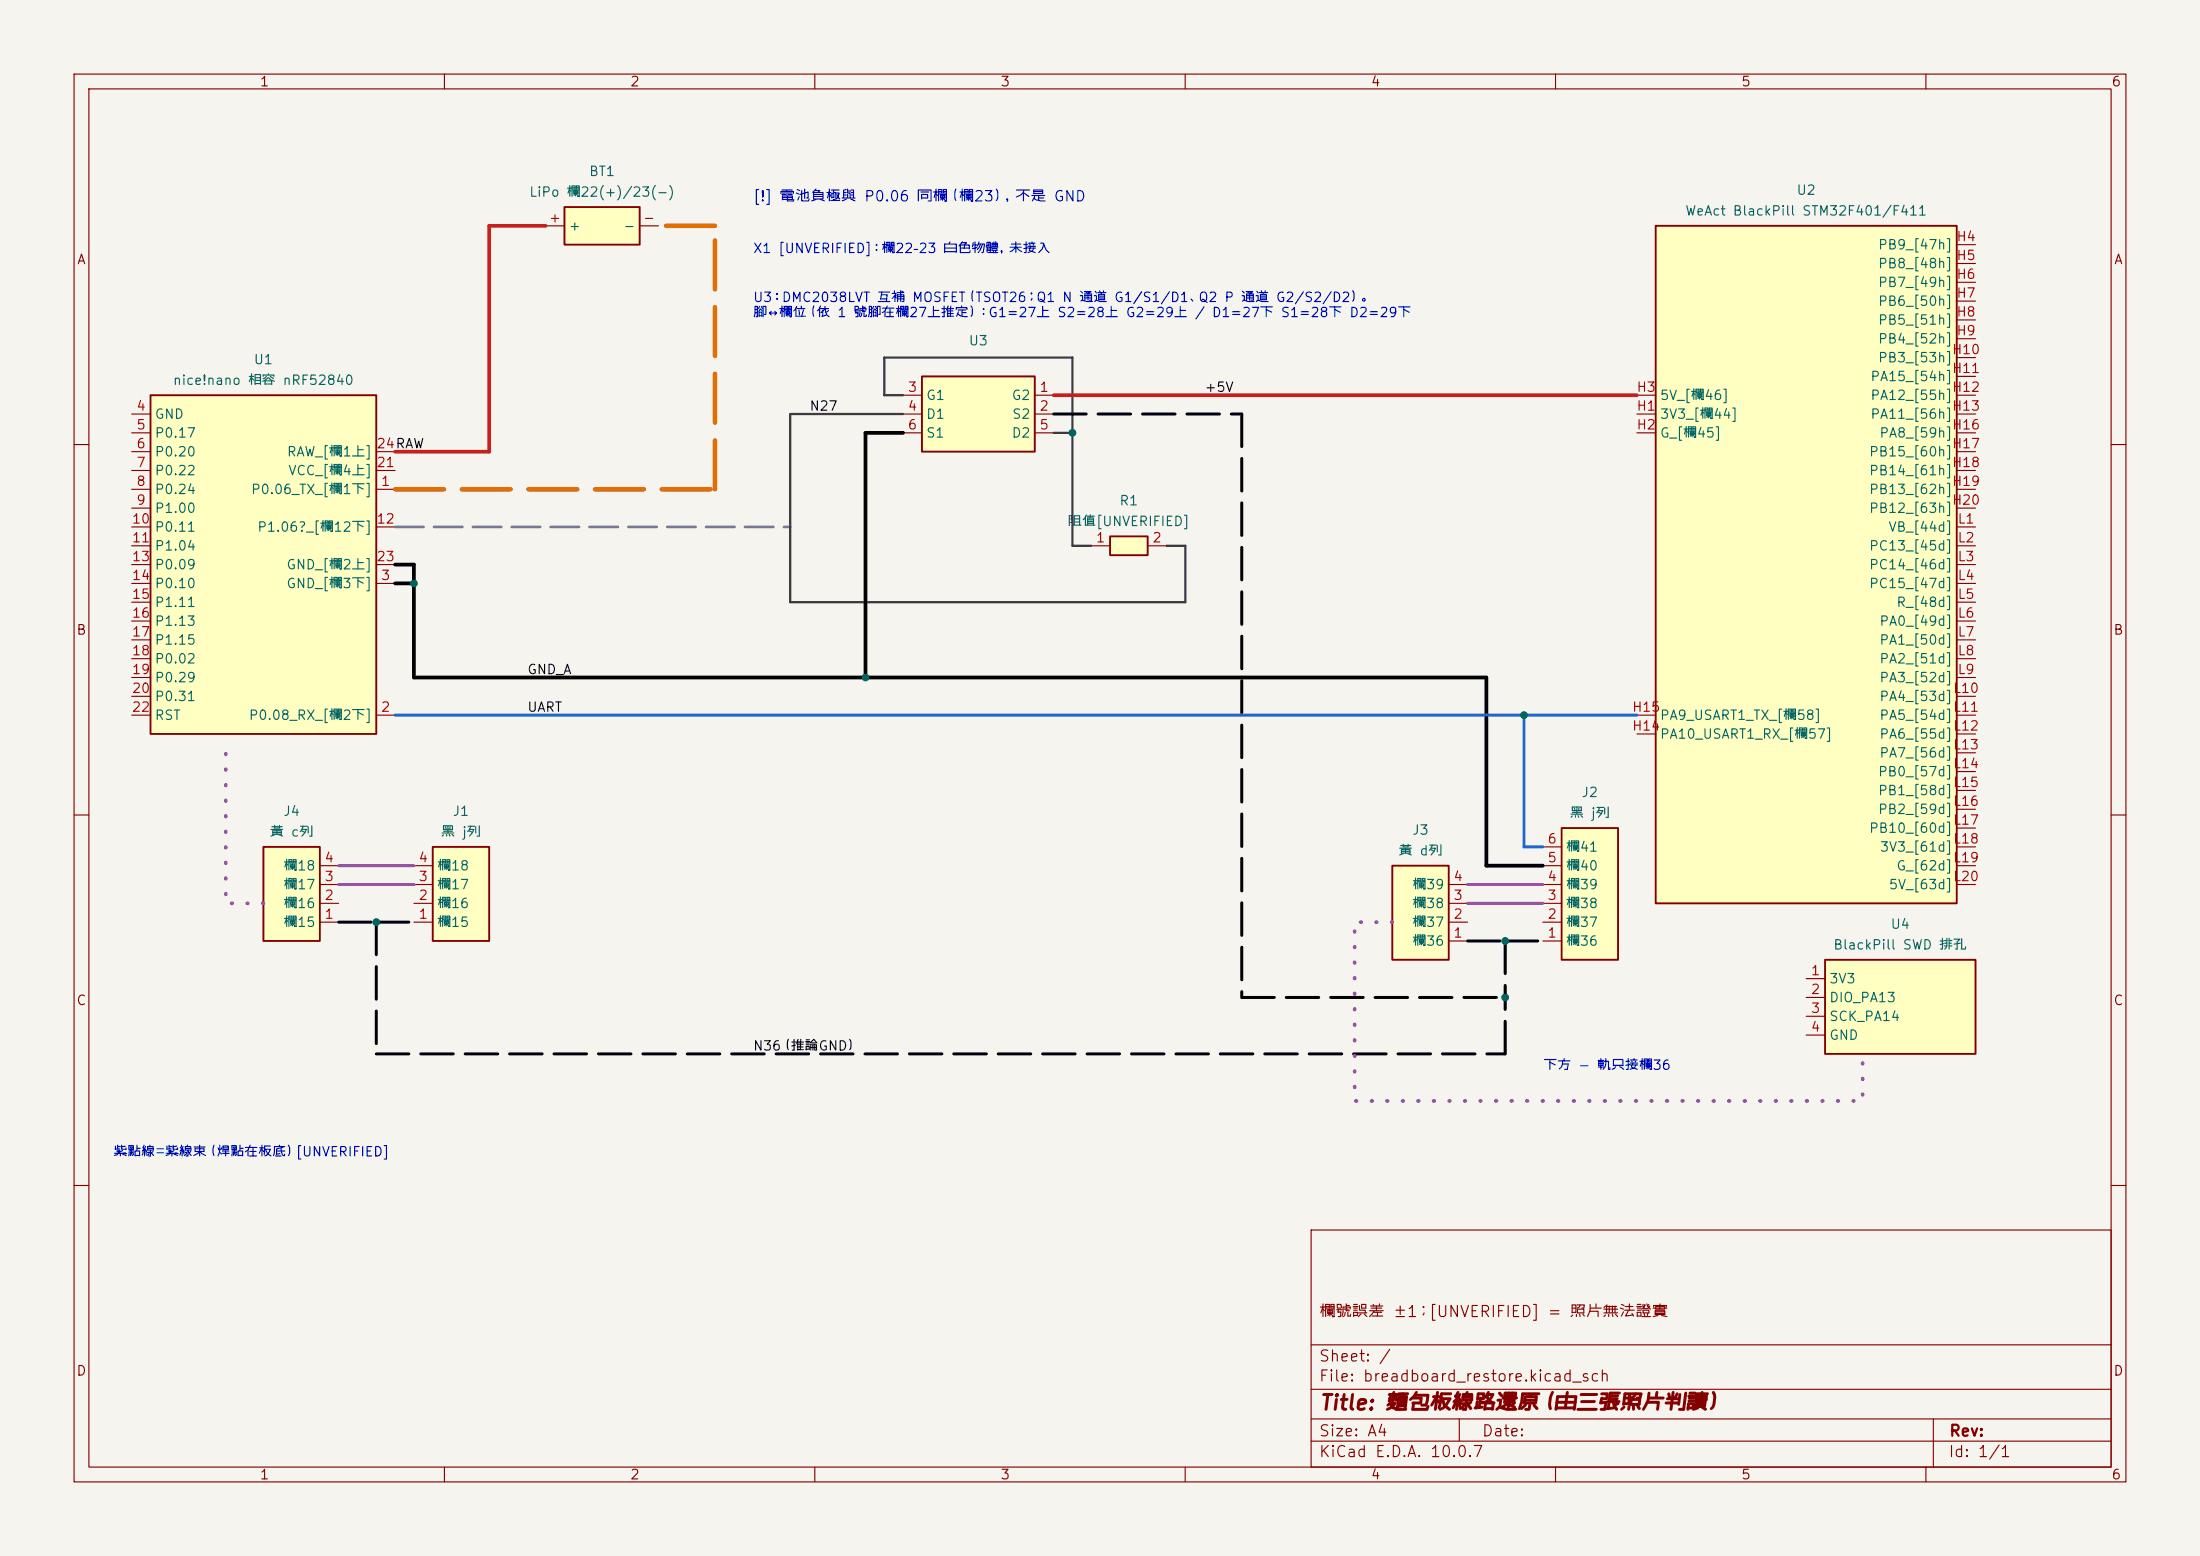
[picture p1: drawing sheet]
(kicad_sch (version 20231120) (generator "eeschema") (generator_version "8.0") (paper "A4")
(title_block (title "麵包板線路還原（由三張照片判讀）") (comment 1 "欄號誤差 ±1；[UNVERIFIED] = 照片無法證實"))
(lib_symbols
(symbol "restore:NiceNano_nRF52840" (pin_names (offset 0.508)) (exclude_from_sim no) (in_bom yes) (on_board yes)
(property "Reference" "U" (at 0 27.94 0) (effects (font (size 1.27 1.27))))
(property "Value" "NiceNano_nRF52840" (at 0 -27.94 0) (effects (font (size 1.27 1.27))))
(property "Footprint" "" (at 0 0 0) (effects (font (size 1.27 1.27)) (hide yes)))
(property "Datasheet" "" (at 0 0 0) (effects (font (size 1.27 1.27)) (hide yes)))
(symbol "NiceNano_nRF52840_0_1" (rectangle (start -15.24 22.86) (end 15.24 -22.86) (stroke (width 0.254) (type default)) (fill (type background))))
(symbol "NiceNano_nRF52840_1_1"
(pin passive line (at -17.78 20.32 0) (length 2.54) (name "GND" (effects (font (size 1.27 1.27)))) (number "4" (effects (font (size 1.27 1.27)))))
(pin passive line (at -17.78 17.78 0) (length 2.54) (name "P0.17" (effects (font (size 1.27 1.27)))) (number "5" (effects (font (size 1.27 1.27)))))
(pin passive line (at -17.78 15.24 0) (length 2.54) (name "P0.20" (effects (font (size 1.27 1.27)))) (number "6" (effects (font (size 1.27 1.27)))))
(pin passive line (at -17.78 12.7 0) (length 2.54) (name "P0.22" (effects (font (size 1.27 1.27)))) (number "7" (effects (font (size 1.27 1.27)))))
(pin passive line (at -17.78 10.16 0) (length 2.54) (name "P0.24" (effects (font (size 1.27 1.27)))) (number "8" (effects (font (size 1.27 1.27)))))
(pin passive line (at -17.78 7.62 0) (length 2.54) (name "P1.00" (effects (font (size 1.27 1.27)))) (number "9" (effects (font (size 1.27 1.27)))))
(pin passive line (at -17.78 5.08 0) (length 2.54) (name "P0.11" (effects (font (size 1.27 1.27)))) (number "10" (effects (font (size 1.27 1.27)))))
(pin passive line (at -17.78 2.54 0) (length 2.54) (name "P1.04" (effects (font (size 1.27 1.27)))) (number "11" (effects (font (size 1.27 1.27)))))
(pin passive line (at -17.78 0 0) (length 2.54) (name "P0.09" (effects (font (size 1.27 1.27)))) (number "13" (effects (font (size 1.27 1.27)))))
(pin passive line (at -17.78 -2.54 0) (length 2.54) (name "P0.10" (effects (font (size 1.27 1.27)))) (number "14" (effects (font (size 1.27 1.27)))))
(pin passive line (at -17.78 -5.08 0) (length 2.54) (name "P1.11" (effects (font (size 1.27 1.27)))) (number "15" (effects (font (size 1.27 1.27)))))
(pin passive line (at -17.78 -7.62 0) (length 2.54) (name "P1.13" (effects (font (size 1.27 1.27)))) (number "16" (effects (font (size 1.27 1.27)))))
(pin passive line (at -17.78 -10.16 0) (length 2.54) (name "P1.15" (effects (font (size 1.27 1.27)))) (number "17" (effects (font (size 1.27 1.27)))))
(pin passive line (at -17.78 -12.7 0) (length 2.54) (name "P0.02" (effects (font (size 1.27 1.27)))) (number "18" (effects (font (size 1.27 1.27)))))
(pin passive line (at -17.78 -15.24 0) (length 2.54) (name "P0.29" (effects (font (size 1.27 1.27)))) (number "19" (effects (font (size 1.27 1.27)))))
(pin passive line (at -17.78 -17.78 0) (length 2.54) (name "P0.31" (effects (font (size 1.27 1.27)))) (number "20" (effects (font (size 1.27 1.27)))))
(pin passive line (at -17.78 -20.32 0) (length 2.54) (name "RST" (effects (font (size 1.27 1.27)))) (number "22" (effects (font (size 1.27 1.27)))))
(pin passive line (at 17.78 15.24 180) (length 2.54) (name "RAW [欄1上]" (effects (font (size 1.27 1.27)))) (number "24" (effects (font (size 1.27 1.27)))))
(pin passive line (at 17.78 12.7 180) (length 2.54) (name "VCC [欄4上]" (effects (font (size 1.27 1.27)))) (number "21" (effects (font (size 1.27 1.27)))))
(pin passive line (at 17.78 10.16 180) (length 2.54) (name "P0.06 TX [欄1下]" (effects (font (size 1.27 1.27)))) (number "1" (effects (font (size 1.27 1.27)))))
(pin passive line (at 17.78 5.08 180) (length 2.54) (name "P1.06? [欄12下]" (effects (font (size 1.27 1.27)))) (number "12" (effects (font (size 1.27 1.27)))))
(pin passive line (at 17.78 0 180) (length 2.54) (name "GND [欄2上]" (effects (font (size 1.27 1.27)))) (number "23" (effects (font (size 1.27 1.27)))))
(pin passive line (at 17.78 -2.54 180) (length 2.54) (name "GND [欄3下]" (effects (font (size 1.27 1.27)))) (number "3" (effects (font (size 1.27 1.27)))))
(pin passive line (at 17.78 -20.32 180) (length 2.54) (name "P0.08 RX [欄2下]" (effects (font (size 1.27 1.27)))) (number "2" (effects (font (size 1.27 1.27)))))))
(symbol "restore:BlackPill_STM32F411" (pin_names (offset 0.508)) (exclude_from_sim no) (in_bom yes) (on_board yes)
(property "Reference" "U" (at 0 50.8 0) (effects (font (size 1.27 1.27))))
(property "Value" "BlackPill_STM32F411" (at 0 -50.8 0) (effects (font (size 1.27 1.27))))
(property "Footprint" "" (at 0 0 0) (effects (font (size 1.27 1.27)) (hide yes)))
(property "Datasheet" "" (at 0 0 0) (effects (font (size 1.27 1.27)) (hide yes)))
(symbol "BlackPill_STM32F411_0_1" (rectangle (start -20.32 45.72) (end 20.32 -45.72) (stroke (width 0.254) (type default)) (fill (type background))))
(symbol "BlackPill_STM32F411_1_1"
(pin passive line (at -22.86 22.86 0) (length 2.54) (name "5V [欄46]" (effects (font (size 1.27 1.27)))) (number "H3" (effects (font (size 1.27 1.27)))))
(pin passive line (at -22.86 20.32 0) (length 2.54) (name "3V3 [欄44]" (effects (font (size 1.27 1.27)))) (number "H1" (effects (font (size 1.27 1.27)))))
(pin passive line (at -22.86 17.78 0) (length 2.54) (name "G [欄45]" (effects (font (size 1.27 1.27)))) (number "H2" (effects (font (size 1.27 1.27)))))
(pin passive line (at -22.86 -20.32 0) (length 2.54) (name "PA9 USART1_TX [欄58]" (effects (font (size 1.27 1.27)))) (number "H15" (effects (font (size 1.27 1.27)))))
(pin passive line (at -22.86 -22.86 0) (length 2.54) (name "PA10 USART1_RX [欄57]" (effects (font (size 1.27 1.27)))) (number "H14" (effects (font (size 1.27 1.27)))))
(pin passive line (at 22.86 43.18 180) (length 2.54) (name "PB9 [47h]" (effects (font (size 1.27 1.27)))) (number "H4" (effects (font (size 1.27 1.27)))))
(pin passive line (at 22.86 40.64 180) (length 2.54) (name "PB8 [48h]" (effects (font (size 1.27 1.27)))) (number "H5" (effects (font (size 1.27 1.27)))))
(pin passive line (at 22.86 38.1 180) (length 2.54) (name "PB7 [49h]" (effects (font (size 1.27 1.27)))) (number "H6" (effects (font (size 1.27 1.27)))))
(pin passive line (at 22.86 35.56 180) (length 2.54) (name "PB6 [50h]" (effects (font (size 1.27 1.27)))) (number "H7" (effects (font (size 1.27 1.27)))))
(pin passive line (at 22.86 33.02 180) (length 2.54) (name "PB5 [51h]" (effects (font (size 1.27 1.27)))) (number "H8" (effects (font (size 1.27 1.27)))))
(pin passive line (at 22.86 30.48 180) (length 2.54) (name "PB4 [52h]" (effects (font (size 1.27 1.27)))) (number "H9" (effects (font (size 1.27 1.27)))))
(pin passive line (at 22.86 27.94 180) (length 2.54) (name "PB3 [53h]" (effects (font (size 1.27 1.27)))) (number "H10" (effects (font (size 1.27 1.27)))))
(pin passive line (at 22.86 25.4 180) (length 2.54) (name "PA15 [54h]" (effects (font (size 1.27 1.27)))) (number "H11" (effects (font (size 1.27 1.27)))))
(pin passive line (at 22.86 22.86 180) (length 2.54) (name "PA12 [55h]" (effects (font (size 1.27 1.27)))) (number "H12" (effects (font (size 1.27 1.27)))))
(pin passive line (at 22.86 20.32 180) (length 2.54) (name "PA11 [56h]" (effects (font (size 1.27 1.27)))) (number "H13" (effects (font (size 1.27 1.27)))))
(pin passive line (at 22.86 17.78 180) (length 2.54) (name "PA8 [59h]" (effects (font (size 1.27 1.27)))) (number "H16" (effects (font (size 1.27 1.27)))))
(pin passive line (at 22.86 15.24 180) (length 2.54) (name "PB15 [60h]" (effects (font (size 1.27 1.27)))) (number "H17" (effects (font (size 1.27 1.27)))))
(pin passive line (at 22.86 12.7 180) (length 2.54) (name "PB14 [61h]" (effects (font (size 1.27 1.27)))) (number "H18" (effects (font (size 1.27 1.27)))))
(pin passive line (at 22.86 10.16 180) (length 2.54) (name "PB13 [62h]" (effects (font (size 1.27 1.27)))) (number "H19" (effects (font (size 1.27 1.27)))))
(pin passive line (at 22.86 7.62 180) (length 2.54) (name "PB12 [63h]" (effects (font (size 1.27 1.27)))) (number "H20" (effects (font (size 1.27 1.27)))))
(pin passive line (at 22.86 5.08 180) (length 2.54) (name "VB [44d]" (effects (font (size 1.27 1.27)))) (number "L1" (effects (font (size 1.27 1.27)))))
(pin passive line (at 22.86 2.54 180) (length 2.54) (name "PC13 [45d]" (effects (font (size 1.27 1.27)))) (number "L2" (effects (font (size 1.27 1.27)))))
(pin passive line (at 22.86 0 180) (length 2.54) (name "PC14 [46d]" (effects (font (size 1.27 1.27)))) (number "L3" (effects (font (size 1.27 1.27)))))
(pin passive line (at 22.86 -2.54 180) (length 2.54) (name "PC15 [47d]" (effects (font (size 1.27 1.27)))) (number "L4" (effects (font (size 1.27 1.27)))))
(pin passive line (at 22.86 -5.08 180) (length 2.54) (name "R [48d]" (effects (font (size 1.27 1.27)))) (number "L5" (effects (font (size 1.27 1.27)))))
(pin passive line (at 22.86 -7.62 180) (length 2.54) (name "PA0 [49d]" (effects (font (size 1.27 1.27)))) (number "L6" (effects (font (size 1.27 1.27)))))
(pin passive line (at 22.86 -10.16 180) (length 2.54) (name "PA1 [50d]" (effects (font (size 1.27 1.27)))) (number "L7" (effects (font (size 1.27 1.27)))))
(pin passive line (at 22.86 -12.7 180) (length 2.54) (name "PA2 [51d]" (effects (font (size 1.27 1.27)))) (number "L8" (effects (font (size 1.27 1.27)))))
(pin passive line (at 22.86 -15.24 180) (length 2.54) (name "PA3 [52d]" (effects (font (size 1.27 1.27)))) (number "L9" (effects (font (size 1.27 1.27)))))
(pin passive line (at 22.86 -17.78 180) (length 2.54) (name "PA4 [53d]" (effects (font (size 1.27 1.27)))) (number "L10" (effects (font (size 1.27 1.27)))))
(pin passive line (at 22.86 -20.32 180) (length 2.54) (name "PA5 [54d]" (effects (font (size 1.27 1.27)))) (number "L11" (effects (font (size 1.27 1.27)))))
(pin passive line (at 22.86 -22.86 180) (length 2.54) (name "PA6 [55d]" (effects (font (size 1.27 1.27)))) (number "L12" (effects (font (size 1.27 1.27)))))
(pin passive line (at 22.86 -25.4 180) (length 2.54) (name "PA7 [56d]" (effects (font (size 1.27 1.27)))) (number "L13" (effects (font (size 1.27 1.27)))))
(pin passive line (at 22.86 -27.94 180) (length 2.54) (name "PB0 [57d]" (effects (font (size 1.27 1.27)))) (number "L14" (effects (font (size 1.27 1.27)))))
(pin passive line (at 22.86 -30.48 180) (length 2.54) (name "PB1 [58d]" (effects (font (size 1.27 1.27)))) (number "L15" (effects (font (size 1.27 1.27)))))
(pin passive line (at 22.86 -33.02 180) (length 2.54) (name "PB2 [59d]" (effects (font (size 1.27 1.27)))) (number "L16" (effects (font (size 1.27 1.27)))))
(pin passive line (at 22.86 -35.56 180) (length 2.54) (name "PB10 [60d]" (effects (font (size 1.27 1.27)))) (number "L17" (effects (font (size 1.27 1.27)))))
(pin passive line (at 22.86 -38.1 180) (length 2.54) (name "3V3 [61d]" (effects (font (size 1.27 1.27)))) (number "L18" (effects (font (size 1.27 1.27)))))
(pin passive line (at 22.86 -40.64 180) (length 2.54) (name "G [62d]" (effects (font (size 1.27 1.27)))) (number "L19" (effects (font (size 1.27 1.27)))))
(pin passive line (at 22.86 -43.18 180) (length 2.54) (name "5V [63d]" (effects (font (size 1.27 1.27)))) (number "L20" (effects (font (size 1.27 1.27)))))))
(symbol "restore:BlackPill_SWD_header" (pin_names (offset 0.508)) (exclude_from_sim no) (in_bom yes) (on_board yes)
(property "Reference" "U" (at 0 12.7 0) (effects (font (size 1.27 1.27))))
(property "Value" "BlackPill_SWD_header" (at 0 -10.16 0) (effects (font (size 1.27 1.27))))
(property "Footprint" "" (at 0 0 0) (effects (font (size 1.27 1.27)) (hide yes)))
(property "Datasheet" "" (at 0 0 0) (effects (font (size 1.27 1.27)) (hide yes)))
(symbol "BlackPill_SWD_header_0_1" (rectangle (start -10.16 7.62) (end 10.16 -5.08) (stroke (width 0.254) (type default)) (fill (type background))))
(symbol "BlackPill_SWD_header_1_1"
(pin passive line (at -12.7 5.08 0) (length 2.54) (name "3V3" (effects (font (size 1.27 1.27)))) (number "1" (effects (font (size 1.27 1.27)))))
(pin passive line (at -12.7 2.54 0) (length 2.54) (name "DIO PA13" (effects (font (size 1.27 1.27)))) (number "2" (effects (font (size 1.27 1.27)))))
(pin passive line (at -12.7 0 0) (length 2.54) (name "SCK PA14" (effects (font (size 1.27 1.27)))) (number "3" (effects (font (size 1.27 1.27)))))
(pin passive line (at -12.7 -2.54 0) (length 2.54) (name "GND" (effects (font (size 1.27 1.27)))) (number "4" (effects (font (size 1.27 1.27)))))))
(symbol "restore:U3_DMC2038LVT" (pin_names (offset 0.508)) (exclude_from_sim no) (in_bom yes) (on_board yes)
(property "Reference" "U" (at 0 10.16 0) (effects (font (size 1.27 1.27))))
(property "Value" "U3_DMC2038LVT" (at 0 -10.16 0) (effects (font (size 1.27 1.27))))
(property "Footprint" "" (at 0 0 0) (effects (font (size 1.27 1.27)) (hide yes)))
(property "Datasheet" "" (at 0 0 0) (effects (font (size 1.27 1.27)) (hide yes)))
(symbol "U3_DMC2038LVT_0_1" (rectangle (start -7.62 5.08) (end 7.62 -5.08) (stroke (width 0.254) (type default)) (fill (type background))))
(symbol "U3_DMC2038LVT_1_1"
(pin passive line (at -10.16 2.54 0) (length 2.54) (name "G1" (effects (font (size 1.27 1.27)))) (number "3" (effects (font (size 1.27 1.27)))))
(pin passive line (at -10.16 0 0) (length 2.54) (name "D1" (effects (font (size 1.27 1.27)))) (number "4" (effects (font (size 1.27 1.27)))))
(pin passive line (at -10.16 -2.54 0) (length 2.54) (name "S1" (effects (font (size 1.27 1.27)))) (number "6" (effects (font (size 1.27 1.27)))))
(pin passive line (at 10.16 2.54 180) (length 2.54) (name "G2" (effects (font (size 1.27 1.27)))) (number "1" (effects (font (size 1.27 1.27)))))
(pin passive line (at 10.16 0 180) (length 2.54) (name "S2" (effects (font (size 1.27 1.27)))) (number "2" (effects (font (size 1.27 1.27)))))
(pin passive line (at 10.16 -2.54 180) (length 2.54) (name "D2" (effects (font (size 1.27 1.27)))) (number "5" (effects (font (size 1.27 1.27)))))))
(symbol "restore:R1" (pin_names (offset 0.508)) (exclude_from_sim no) (in_bom yes) (on_board yes)
(property "Reference" "R" (at 0 6.35 0) (effects (font (size 1.27 1.27))))
(property "Value" "R1" (at 0 -6.35 0) (effects (font (size 1.27 1.27))))
(property "Footprint" "" (at 0 0 0) (effects (font (size 1.27 1.27)) (hide yes)))
(property "Datasheet" "" (at 0 0 0) (effects (font (size 1.27 1.27)) (hide yes)))
(symbol "R1_0_1" (rectangle (start -2.54 1.27) (end 2.54 -1.27) (stroke (width 0.254) (type default)) (fill (type background))))
(symbol "R1_1_1"
(pin passive line (at -5.08 0 0) (length 2.54) (name "" (effects (font (size 1.27 1.27)))) (number "1" (effects (font (size 1.27 1.27)))))
(pin passive line (at 5.08 0 180) (length 2.54) (name "" (effects (font (size 1.27 1.27)))) (number "2" (effects (font (size 1.27 1.27)))))))
(symbol "restore:BT1_LiPo" (pin_names (offset 0.508)) (exclude_from_sim no) (in_bom yes) (on_board yes)
(property "Reference" "BT" (at 0 7.62 0) (effects (font (size 1.27 1.27))))
(property "Value" "BT1_LiPo" (at 0 -7.62 0) (effects (font (size 1.27 1.27))))
(property "Footprint" "" (at 0 0 0) (effects (font (size 1.27 1.27)) (hide yes)))
(property "Datasheet" "" (at 0 0 0) (effects (font (size 1.27 1.27)) (hide yes)))
(symbol "BT1_LiPo_0_1" (rectangle (start -5.08 2.54) (end 5.08 -2.54) (stroke (width 0.254) (type default)) (fill (type background))))
(symbol "BT1_LiPo_1_1"
(pin passive line (at -7.62 0 0) (length 2.54) (name "+" (effects (font (size 1.27 1.27)))) (number "+" (effects (font (size 1.27 1.27)))))
(pin passive line (at 7.62 0 180) (length 2.54) (name "−" (effects (font (size 1.27 1.27)))) (number "-" (effects (font (size 1.27 1.27)))))))
(symbol "restore:J4_4pin" (pin_names (offset 0.508)) (exclude_from_sim no) (in_bom yes) (on_board yes)
(property "Reference" "J" (at 0 12.7 0) (effects (font (size 1.27 1.27))))
(property "Value" "J4_4pin" (at 0 -10.16 0) (effects (font (size 1.27 1.27))))
(property "Footprint" "" (at 0 0 0) (effects (font (size 1.27 1.27)) (hide yes)))
(property "Datasheet" "" (at 0 0 0) (effects (font (size 1.27 1.27)) (hide yes)))
(symbol "J4_4pin_0_1" (rectangle (start -3.81 7.62) (end 3.81 -5.08) (stroke (width 0.254) (type default)) (fill (type background))))
(symbol "J4_4pin_1_1"
(pin passive line (at 6.35 -2.54 180) (length 2.54) (name "欄15" (effects (font (size 1.27 1.27)))) (number "1" (effects (font (size 1.27 1.27)))))
(pin passive line (at 6.35 0 180) (length 2.54) (name "欄16" (effects (font (size 1.27 1.27)))) (number "2" (effects (font (size 1.27 1.27)))))
(pin passive line (at 6.35 2.54 180) (length 2.54) (name "欄17" (effects (font (size 1.27 1.27)))) (number "3" (effects (font (size 1.27 1.27)))))
(pin passive line (at 6.35 5.08 180) (length 2.54) (name "欄18" (effects (font (size 1.27 1.27)))) (number "4" (effects (font (size 1.27 1.27)))))))
(symbol "restore:J1_4pin" (pin_names (offset 0.508)) (exclude_from_sim no) (in_bom yes) (on_board yes)
(property "Reference" "J" (at 0 12.7 0) (effects (font (size 1.27 1.27))))
(property "Value" "J1_4pin" (at 0 -10.16 0) (effects (font (size 1.27 1.27))))
(property "Footprint" "" (at 0 0 0) (effects (font (size 1.27 1.27)) (hide yes)))
(property "Datasheet" "" (at 0 0 0) (effects (font (size 1.27 1.27)) (hide yes)))
(symbol "J1_4pin_0_1" (rectangle (start -3.81 7.62) (end 3.81 -5.08) (stroke (width 0.254) (type default)) (fill (type background))))
(symbol "J1_4pin_1_1"
(pin passive line (at -6.35 -2.54 0) (length 2.54) (name "欄15" (effects (font (size 1.27 1.27)))) (number "1" (effects (font (size 1.27 1.27)))))
(pin passive line (at -6.35 0 0) (length 2.54) (name "欄16" (effects (font (size 1.27 1.27)))) (number "2" (effects (font (size 1.27 1.27)))))
(pin passive line (at -6.35 2.54 0) (length 2.54) (name "欄17" (effects (font (size 1.27 1.27)))) (number "3" (effects (font (size 1.27 1.27)))))
(pin passive line (at -6.35 5.08 0) (length 2.54) (name "欄18" (effects (font (size 1.27 1.27)))) (number "4" (effects (font (size 1.27 1.27)))))))
(symbol "restore:J3_4pin" (pin_names (offset 0.508)) (exclude_from_sim no) (in_bom yes) (on_board yes)
(property "Reference" "J" (at 0 10.16 0) (effects (font (size 1.27 1.27))))
(property "Value" "J3_4pin" (at 0 -12.7 0) (effects (font (size 1.27 1.27))))
(property "Footprint" "" (at 0 0 0) (effects (font (size 1.27 1.27)) (hide yes)))
(property "Datasheet" "" (at 0 0 0) (effects (font (size 1.27 1.27)) (hide yes)))
(symbol "J3_4pin_0_1" (rectangle (start -3.81 5.08) (end 3.81 -7.62) (stroke (width 0.254) (type default)) (fill (type background))))
(symbol "J3_4pin_1_1"
(pin passive line (at 6.35 -5.08 180) (length 2.54) (name "欄36" (effects (font (size 1.27 1.27)))) (number "1" (effects (font (size 1.27 1.27)))))
(pin passive line (at 6.35 -2.54 180) (length 2.54) (name "欄37" (effects (font (size 1.27 1.27)))) (number "2" (effects (font (size 1.27 1.27)))))
(pin passive line (at 6.35 0 180) (length 2.54) (name "欄38" (effects (font (size 1.27 1.27)))) (number "3" (effects (font (size 1.27 1.27)))))
(pin passive line (at 6.35 2.54 180) (length 2.54) (name "欄39" (effects (font (size 1.27 1.27)))) (number "4" (effects (font (size 1.27 1.27)))))))
(symbol "restore:J2_6pin" (pin_names (offset 0.508)) (exclude_from_sim no) (in_bom yes) (on_board yes)
(property "Reference" "J" (at 0 15.24 0) (effects (font (size 1.27 1.27))))
(property "Value" "J2_6pin" (at 0 -12.7 0) (effects (font (size 1.27 1.27))))
(property "Footprint" "" (at 0 0 0) (effects (font (size 1.27 1.27)) (hide yes)))
(property "Datasheet" "" (at 0 0 0) (effects (font (size 1.27 1.27)) (hide yes)))
(symbol "J2_6pin_0_1" (rectangle (start -3.81 10.16) (end 3.81 -7.62) (stroke (width 0.254) (type default)) (fill (type background))))
(symbol "J2_6pin_1_1"
(pin passive line (at -6.35 -5.08 0) (length 2.54) (name "欄36" (effects (font (size 1.27 1.27)))) (number "1" (effects (font (size 1.27 1.27)))))
(pin passive line (at -6.35 -2.54 0) (length 2.54) (name "欄37" (effects (font (size 1.27 1.27)))) (number "2" (effects (font (size 1.27 1.27)))))
(pin passive line (at -6.35 0 0) (length 2.54) (name "欄38" (effects (font (size 1.27 1.27)))) (number "3" (effects (font (size 1.27 1.27)))))
(pin passive line (at -6.35 2.54 0) (length 2.54) (name "欄39" (effects (font (size 1.27 1.27)))) (number "4" (effects (font (size 1.27 1.27)))))
(pin passive line (at -6.35 5.08 0) (length 2.54) (name "欄40" (effects (font (size 1.27 1.27)))) (number "5" (effects (font (size 1.27 1.27)))))
(pin passive line (at -6.35 7.62 0) (length 2.54) (name "欄41" (effects (font (size 1.27 1.27)))) (number "6" (effects (font (size 1.27 1.27))))))))
(symbol (lib_id "restore:NiceNano_nRF52840") (at 35.56 76.2 0) (unit 1) (exclude_from_sim no) (in_bom yes) (on_board yes) (dnp no)
(property "Reference" "U1" (at 35.56 48.514 0) (effects (font (size 1.27 1.27))))
(property "Value" "nice!nano 相容 nRF52840" (at 35.56 51.308 0) (effects (font (size 1.27 1.27))))
(property "Footprint" "" (at 35.56 76.2 0) (effects (font (size 1.27 1.27)) (hide yes)))
(property "Datasheet" "" (at 35.56 76.2 0) (effects (font (size 1.27 1.27)) (hide yes)))
(pin "4")
(pin "5")
(pin "6")
(pin "7")
(pin "8")
(pin "9")
(pin "10")
(pin "11")
(pin "13")
(pin "14")
(pin "15")
(pin "16")
(pin "17")
(pin "18")
(pin "19")
(pin "20")
(pin "22")
(pin "24")
(pin "21")
(pin "1")
(pin "12")
(pin "23")
(pin "3")
(pin "2"))
(symbol (lib_id "restore:BlackPill_STM32F411") (at 243.84 76.2 0) (unit 1) (exclude_from_sim no) (in_bom yes) (on_board yes) (dnp no)
(property "Reference" "U2" (at 243.84 25.654 0) (effects (font (size 1.27 1.27))))
(property "Value" "WeAct BlackPill STM32F401/F411" (at 243.84 28.448 0) (effects (font (size 1.27 1.27))))
(property "Footprint" "" (at 243.84 76.2 0) (effects (font (size 1.27 1.27)) (hide yes)))
(property "Datasheet" "" (at 243.84 76.2 0) (effects (font (size 1.27 1.27)) (hide yes)))
(pin "H3")
(pin "H1")
(pin "H2")
(pin "H15")
(pin "H14")
(pin "H4")
(pin "H5")
(pin "H6")
(pin "H7")
(pin "H8")
(pin "H9")
(pin "H10")
(pin "H11")
(pin "H12")
(pin "H13")
(pin "H16")
(pin "H17")
(pin "H18")
(pin "H19")
(pin "H20")
(pin "L1")
(pin "L2")
(pin "L3")
(pin "L4")
(pin "L5")
(pin "L6")
(pin "L7")
(pin "L8")
(pin "L9")
(pin "L10")
(pin "L11")
(pin "L12")
(pin "L13")
(pin "L14")
(pin "L15")
(pin "L16")
(pin "L17")
(pin "L18")
(pin "L19")
(pin "L20"))
(symbol (lib_id "restore:BlackPill_SWD_header") (at 256.54 137.16 0) (unit 1) (exclude_from_sim no) (in_bom yes) (on_board yes) (dnp no)
(property "Reference" "U4" (at 256.54 124.714 0) (effects (font (size 1.27 1.27))))
(property "Value" "BlackPill SWD 排孔" (at 256.54 127.508 0) (effects (font (size 1.27 1.27))))
(property "Footprint" "" (at 256.54 137.16 0) (effects (font (size 1.27 1.27)) (hide yes)))
(property "Datasheet" "" (at 256.54 137.16 0) (effects (font (size 1.27 1.27)) (hide yes)))
(pin "1")
(pin "2")
(pin "3")
(pin "4"))
(symbol (lib_id "restore:U3_DMC2038LVT") (at 132.08 55.88 0) (unit 1) (exclude_from_sim no) (in_bom yes) (on_board yes) (dnp no)
(property "Reference" "U3" (at 132.08 45.974 0) (effects (font (size 1.27 1.27))))
(property "Value" " " (at 132.08 48.768 0) (effects (font (size 1.27 1.27))))
(property "Footprint" "" (at 132.08 55.88 0) (effects (font (size 1.27 1.27)) (hide yes)))
(property "Datasheet" "" (at 132.08 55.88 0) (effects (font (size 1.27 1.27)) (hide yes)))
(pin "3")
(pin "4")
(pin "6")
(pin "1")
(pin "2")
(pin "5"))
(symbol (lib_id "restore:R1") (at 152.4 73.66 0) (unit 1) (exclude_from_sim no) (in_bom yes) (on_board yes) (dnp no)
(property "Reference" "R1" (at 152.4 67.564 0) (effects (font (size 1.27 1.27))))
(property "Value" "阻值[UNVERIFIED]" (at 152.4 70.358 0) (effects (font (size 1.27 1.27))))
(property "Footprint" "" (at 152.4 73.66 0) (effects (font (size 1.27 1.27)) (hide yes)))
(property "Datasheet" "" (at 152.4 73.66 0) (effects (font (size 1.27 1.27)) (hide yes)))
(pin "1")
(pin "2"))
(symbol (lib_id "restore:BT1_LiPo") (at 81.28 30.48 0) (unit 1) (exclude_from_sim no) (in_bom yes) (on_board yes) (dnp no)
(property "Reference" "BT1" (at 81.28 23.114 0) (effects (font (size 1.27 1.27))))
(property "Value" "LiPo 欄22(+)/23(−)" (at 81.28 25.908 0) (effects (font (size 1.27 1.27))))
(property "Footprint" "" (at 81.28 30.48 0) (effects (font (size 1.27 1.27)) (hide yes)))
(property "Datasheet" "" (at 81.28 30.48 0) (effects (font (size 1.27 1.27)) (hide yes)))
(pin "+")
(pin "-"))
(symbol (lib_id "restore:J4_4pin") (at 39.37 121.92 0) (unit 1) (exclude_from_sim no) (in_bom yes) (on_board yes) (dnp no)
(property "Reference" "J4" (at 39.37 109.474 0) (effects (font (size 1.27 1.27))))
(property "Value" "黃 c列" (at 39.37 112.268 0) (effects (font (size 1.27 1.27))))
(property "Footprint" "" (at 39.37 121.92 0) (effects (font (size 1.27 1.27)) (hide yes)))
(property "Datasheet" "" (at 39.37 121.92 0) (effects (font (size 1.27 1.27)) (hide yes)))
(pin "1")
(pin "2")
(pin "3")
(pin "4"))
(symbol (lib_id "restore:J1_4pin") (at 62.23 121.92 0) (unit 1) (exclude_from_sim no) (in_bom yes) (on_board yes) (dnp no)
(property "Reference" "J1" (at 62.23 109.474 0) (effects (font (size 1.27 1.27))))
(property "Value" "黑 j列" (at 62.23 112.268 0) (effects (font (size 1.27 1.27))))
(property "Footprint" "" (at 62.23 121.92 0) (effects (font (size 1.27 1.27)) (hide yes)))
(property "Datasheet" "" (at 62.23 121.92 0) (effects (font (size 1.27 1.27)) (hide yes)))
(pin "1")
(pin "2")
(pin "3")
(pin "4"))
(symbol (lib_id "restore:J3_4pin") (at 191.77 121.92 0) (unit 1) (exclude_from_sim no) (in_bom yes) (on_board yes) (dnp no)
(property "Reference" "J3" (at 191.77 112.014 0) (effects (font (size 1.27 1.27))))
(property "Value" "黃 d列" (at 191.77 114.808 0) (effects (font (size 1.27 1.27))))
(property "Footprint" "" (at 191.77 121.92 0) (effects (font (size 1.27 1.27)) (hide yes)))
(property "Datasheet" "" (at 191.77 121.92 0) (effects (font (size 1.27 1.27)) (hide yes)))
(pin "1")
(pin "2")
(pin "3")
(pin "4"))
(symbol (lib_id "restore:J2_6pin") (at 214.63 121.92 0) (unit 1) (exclude_from_sim no) (in_bom yes) (on_board yes) (dnp no)
(property "Reference" "J2" (at 214.63 106.934 0) (effects (font (size 1.27 1.27))))
(property "Value" "黑 j列" (at 214.63 109.728 0) (effects (font (size 1.27 1.27))))
(property "Footprint" "" (at 214.63 121.92 0) (effects (font (size 1.27 1.27)) (hide yes)))
(property "Datasheet" "" (at 214.63 121.92 0) (effects (font (size 1.27 1.27)) (hide yes)))
(pin "1")
(pin "2")
(pin "3")
(pin "4")
(pin "5")
(pin "6"))
(wire (pts (xy 53.34 60.96) (xy 66.04 60.96)) (stroke (width 0.5) (type solid) (color 200 30 30 1)))
(wire (pts (xy 66.04 60.96) (xy 66.04 30.48)) (stroke (width 0.5) (type solid) (color 200 30 30 1)))
(wire (pts (xy 66.04 30.48) (xy 73.66 30.48)) (stroke (width 0.5) (type solid) (color 200 30 30 1)))
(label "RAW" (at 53.34 60.96 0) (fields_autoplaced yes) (effects (font (size 1.27 1.27)) (justify left bottom)))
(wire (pts (xy 53.34 66.04) (xy 96.52 66.04)) (stroke (width 0.6) (type dash) (color 230 110 0 1)))
(wire (pts (xy 96.52 66.04) (xy 96.52 30.48)) (stroke (width 0.6) (type dash) (color 230 110 0 1)))
(wire (pts (xy 96.52 30.48) (xy 88.9 30.48)) (stroke (width 0.6) (type dash) (color 230 110 0 1)))
(wire (pts (xy 53.34 76.2) (xy 55.88 76.2)) (stroke (width 0.5) (type solid) (color 0 0 0 1)))
(wire (pts (xy 55.88 76.2) (xy 55.88 78.74)) (stroke (width 0.5) (type solid) (color 0 0 0 1)))
(wire (pts (xy 53.34 78.74) (xy 55.88 78.74)) (stroke (width 0.5) (type solid) (color 0 0 0 1)))
(junction (at 55.88 78.74) (diameter 0) (color 0 0 0 0))
(wire (pts (xy 55.88 78.74) (xy 55.88 91.44)) (stroke (width 0.5) (type solid) (color 0 0 0 1)))
(wire (pts (xy 55.88 91.44) (xy 116.84 91.44)) (stroke (width 0.5) (type solid) (color 0 0 0 1)))
(wire (pts (xy 116.84 91.44) (xy 200.66 91.44)) (stroke (width 0.5) (type solid) (color 0 0 0 1)))
(junction (at 116.84 91.44) (diameter 0) (color 0 0 0 0))
(label "GND_A" (at 71.12 91.44 0) (fields_autoplaced yes) (effects (font (size 1.27 1.27)) (justify left bottom)))
(wire (pts (xy 53.34 71.12) (xy 106.68 71.12)) (stroke (width 0.35) (type dash) (color 120 120 120 1)))
(wire (pts (xy 106.68 71.12) (xy 106.68 55.88)) (stroke (width 0.3) (type solid) (color 60 60 60 1)))
(wire (pts (xy 106.68 55.88) (xy 121.92 55.88)) (stroke (width 0.3) (type solid) (color 60 60 60 1)))
(label "N27" (at 109.22 55.88 0) (fields_autoplaced yes) (effects (font (size 1.27 1.27)) (justify left bottom)))
(wire (pts (xy 121.92 58.42) (xy 116.84 58.42)) (stroke (width 0.5) (type solid) (color 0 0 0 1)))
(wire (pts (xy 116.84 58.42) (xy 116.84 91.44)) (stroke (width 0.5) (type solid) (color 0 0 0 1)))
(wire (pts (xy 142.24 58.42) (xy 144.78 58.42)) (stroke (width 0.3) (type solid) (color 60 60 60 1)))
(wire (pts (xy 144.78 58.42) (xy 144.78 73.66)) (stroke (width 0.3) (type solid) (color 60 60 60 1)))
(wire (pts (xy 144.78 73.66) (xy 147.32 73.66)) (stroke (width 0.3) (type solid) (color 60 60 60 1)))
(wire (pts (xy 157.48 73.66) (xy 160.02 73.66)) (stroke (width 0.3) (type solid) (color 60 60 60 1)))
(wire (pts (xy 160.02 73.66) (xy 160.02 81.28)) (stroke (width 0.3) (type solid) (color 60 60 60 1)))
(wire (pts (xy 160.02 81.28) (xy 106.68 81.28)) (stroke (width 0.3) (type solid) (color 60 60 60 1)))
(wire (pts (xy 106.68 81.28) (xy 106.68 71.12)) (stroke (width 0.3) (type solid) (color 60 60 60 1)))
(wire (pts (xy 121.92 53.34) (xy 119.38 53.34)) (stroke (width 0.3) (type solid) (color 60 60 60 1)))
(wire (pts (xy 119.38 53.34) (xy 119.38 48.26)) (stroke (width 0.3) (type solid) (color 60 60 60 1)))
(wire (pts (xy 119.38 48.26) (xy 144.78 48.26)) (stroke (width 0.3) (type solid) (color 60 60 60 1)))
(wire (pts (xy 144.78 48.26) (xy 144.78 58.42)) (stroke (width 0.3) (type solid) (color 60 60 60 1)))
(junction (at 144.78 58.42) (diameter 0) (color 0 0 0 0))
(wire (pts (xy 200.66 91.44) (xy 200.66 116.84)) (stroke (width 0.5) (type solid) (color 0 0 0 1)))
(wire (pts (xy 200.66 116.84) (xy 208.28 116.84)) (stroke (width 0.5) (type solid) (color 0 0 0 1)))
(wire (pts (xy 53.34 96.52) (xy 205.74 96.52)) (stroke (width 0.4) (type solid) (color 30 100 210 1)))
(wire (pts (xy 205.74 96.52) (xy 220.98 96.52)) (stroke (width 0.4) (type solid) (color 30 100 210 1)))
(junction (at 205.74 96.52) (diameter 0) (color 0 0 0 0))
(wire (pts (xy 205.74 96.52) (xy 205.74 114.3)) (stroke (width 0.4) (type solid) (color 30 100 210 1)))
(wire (pts (xy 205.74 114.3) (xy 208.28 114.3)) (stroke (width 0.4) (type solid) (color 30 100 210 1)))
(label "UART" (at 71.12 96.52 0) (fields_autoplaced yes) (effects (font (size 1.27 1.27)) (justify left bottom)))
(wire (pts (xy 142.24 53.34) (xy 220.98 53.34)) (stroke (width 0.5) (type solid) (color 200 30 30 1)))
(label "+5V" (at 162.56 53.34 0) (fields_autoplaced yes) (effects (font (size 1.27 1.27)) (justify left bottom)))
(wire (pts (xy 45.72 116.84) (xy 55.88 116.84)) (stroke (width 0.4) (type solid) (color 142 68 173 1)))
(wire (pts (xy 45.72 119.38) (xy 55.88 119.38)) (stroke (width 0.4) (type solid) (color 142 68 173 1)))
(wire (pts (xy 198.12 119.38) (xy 208.28 119.38)) (stroke (width 0.4) (type solid) (color 142 68 173 1)))
(wire (pts (xy 198.12 121.92) (xy 208.28 121.92)) (stroke (width 0.4) (type solid) (color 142 68 173 1)))
(wire (pts (xy 45.72 124.46) (xy 50.8 124.46)) (stroke (width 0.4) (type dash) (color 0 0 0 1)))
(wire (pts (xy 50.8 124.46) (xy 55.88 124.46)) (stroke (width 0.4) (type dash) (color 0 0 0 1)))
(junction (at 50.8 124.46) (diameter 0) (color 0 0 0 0))
(wire (pts (xy 198.12 127) (xy 203.2 127)) (stroke (width 0.4) (type dash) (color 0 0 0 1)))
(wire (pts (xy 203.2 127) (xy 208.28 127)) (stroke (width 0.4) (type dash) (color 0 0 0 1)))
(junction (at 203.2 127) (diameter 0) (color 0 0 0 0))
(wire (pts (xy 142.24 55.88) (xy 167.64 55.88)) (stroke (width 0.4) (type dash) (color 0 0 0 1)))
(wire (pts (xy 167.64 55.88) (xy 167.64 134.62)) (stroke (width 0.4) (type dash) (color 0 0 0 1)))
(wire (pts (xy 167.64 134.62) (xy 203.2 134.62)) (stroke (width 0.4) (type dash) (color 0 0 0 1)))
(wire (pts (xy 203.2 127) (xy 203.2 134.62)) (stroke (width 0.4) (type dash) (color 0 0 0 1)))
(wire (pts (xy 50.8 124.46) (xy 50.8 142.24)) (stroke (width 0.4) (type dash) (color 0 0 0 1)))
(wire (pts (xy 50.8 142.24) (xy 203.2 142.24)) (stroke (width 0.4) (type dash) (color 0 0 0 1)))
(wire (pts (xy 203.2 142.24) (xy 203.2 134.62)) (stroke (width 0.4) (type dash) (color 0 0 0 1)))
(junction (at 203.2 134.62) (diameter 0) (color 0 0 0 0))
(label "N36（推論GND）" (at 101.6 142.24 0) (fields_autoplaced yes) (effects (font (size 1.27 1.27)) (justify left bottom)))
(polyline (pts (xy 35.56 121.92) (xy 30.48 121.92) (xy 30.48 100.33)) (stroke (width 0.5) (type dot) (color 142 68 173 1)))
(polyline (pts (xy 187.96 124.46) (xy 182.88 124.46) (xy 182.88 148.59) (xy 251.46 148.59) (xy 251.46 142.24)) (stroke (width 0.5) (type dot) (color 142 68 173 1)))
(text "[!] 電池負極與 P0.06 同欄（欄23），不是 GND" (exclude_from_sim no) (at 101.6 25.908 0) (effects (font (size 1.4 1.4)) (justify left top)))
(text "X1 [UNVERIFIED]：欄22–23 白色物體，未接入" (exclude_from_sim no) (at 101.6 33.02 0) (effects (font (size 1.27 1.27)) (justify left top)))
(text "紫點線＝紫線束（焊點在板底）[UNVERIFIED]" (exclude_from_sim no) (at 15.24 154.94 0) (effects (font (size 1.27 1.27)) (justify left top)))
(text "下方 − 軌只接欄36" (exclude_from_sim no) (at 208.28 143.256 0) (effects (font (size 1.27 1.27)) (justify left top)))
(text "U3：DMC2038LVT 互補 MOSFET（TSOT26；Q1 N 通道 G1/S1/D1、Q2 P 通道 G2/S2/D2）。\n腳↔欄位（依 1 號腳在欄27上推定）：G1=27上 S2=28上 G2=29上 / D1=27下 S1=28下 D2=29下" (exclude_from_sim no) (at 101.6 39.624 0) (effects (font (size 1.27 1.27)) (justify left top)))
(sheet_instances (path "" (page "1"))))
